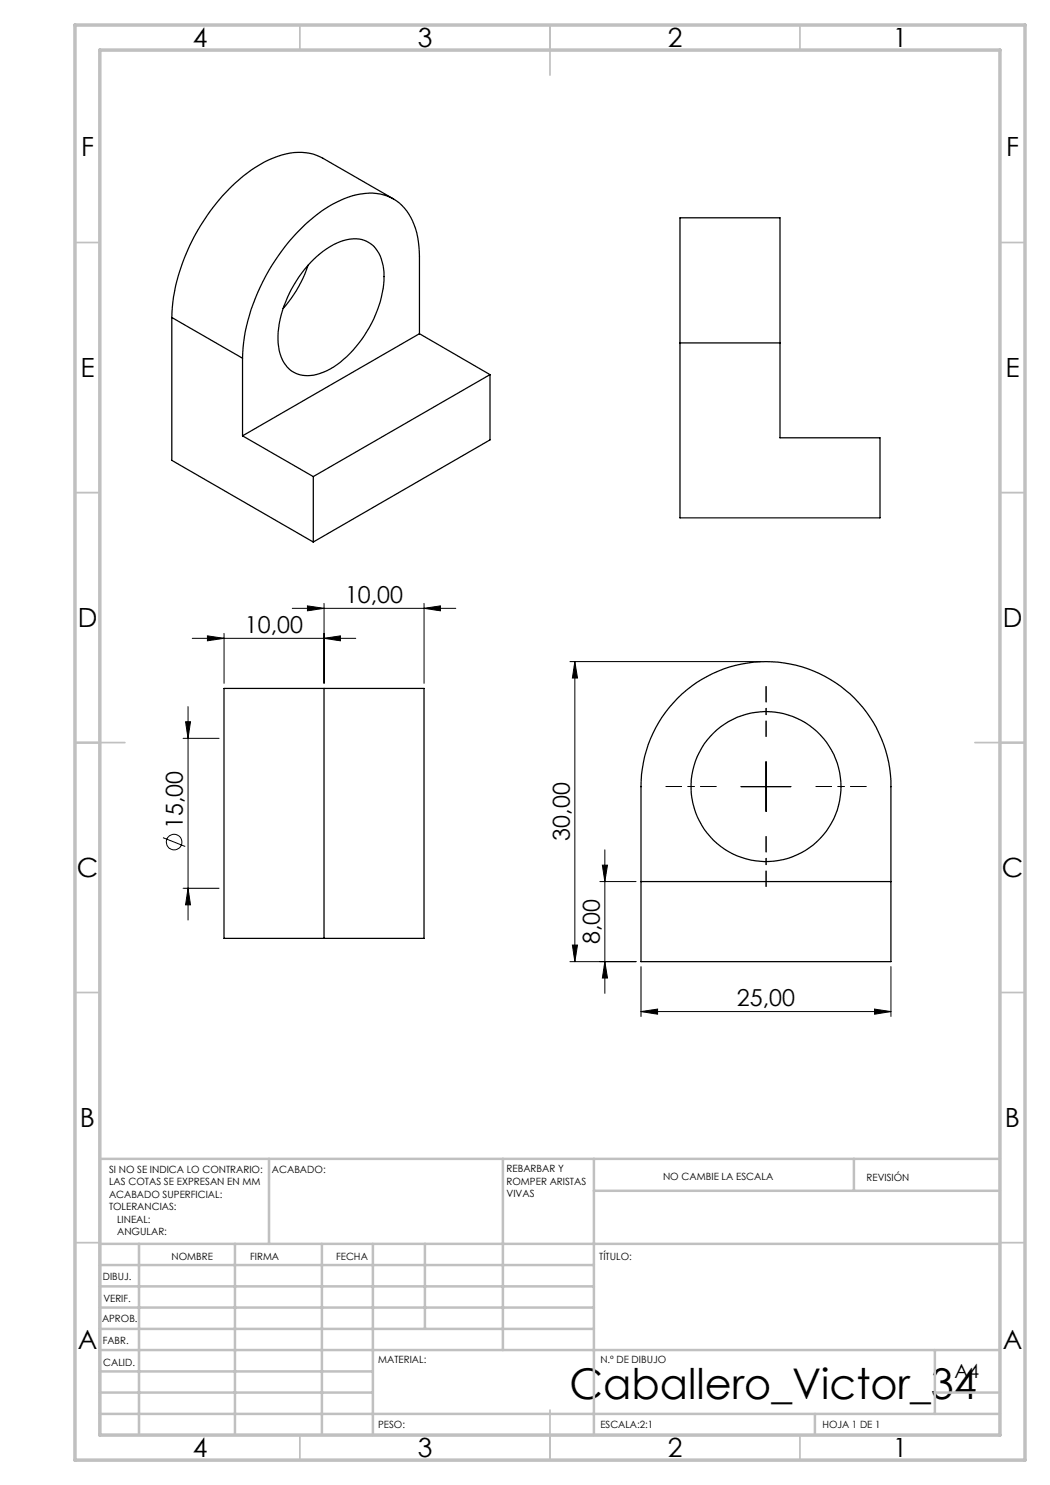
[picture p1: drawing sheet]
<svg xmlns="http://www.w3.org/2000/svg" width="210mm" height="297mm" viewBox="0 0 210 297" stroke-linecap="round" stroke-linejoin="round" font-family="sans-serif">
<g fill="none" stroke="#000" stroke-width=".2">
<path d="M38.5 127.7h32.7M41.5 127.2l3.3 .5-3.3 .5zM44.8 126.7v10M58.5 121.7h32.7M61.5 121.2l3.3 .5-3.3 .5zM64.8 127.7l3.3-.5v1zM64.8 120.7v16M84.8 121.7l3.3-.5v1zM84.8 120.7v16M114 132.3h38.2M115 132.3v60M115 132.3l.5 3.3h-1z"/>
<path d="M36.6 147.7h7.2M37.1 144.4h1l-.5 3.3zM37.6 141.3v42.7M148.2 157.3h10M153.2 152.3v10M32.6 167.5l4.4 1.8M36.6 177.7h7.2M37.6 177.7l.5 3.3h-1zM120 176.3h7.2M120.5 173h1l-.5 3.3zM121 170v28.7M114 192.3h13.2"/>
<path d="M114.5 189h1l-.5 3.3zM121 192.3l.5 3.3h-1zM128.2 193.3v10M178.2 193.3v10M128.2 202.3l3.3-.5v1zM128.2 202.3h50M174.9 201.8l3.3 .5-3.3 .5z"/>
<circle cx="34.8" cy="168.4" r="1.56"/>
</g>
<path d="M143.2 157.3h-10M153.2 147.3v-10M163.2 157.3h10M153.2 167.3v10" fill="none" stroke="#000" stroke-width=".2" stroke-dasharray="15.2 1.3 1.3 1.3" stroke-dashoffset="12.1"/>
<g fill="none" stroke="#c0c0c0" stroke-width=".35">
<path d="M60 5v5M110 5v10M160 5v5M15 48.5h5M200 48.5h5M15 98.5h5M200 98.5h5M15 148.5h10M195 148.5h10M15 198.5h5M200 198.5h5M15 248.5h5"/>
<path d="M200 248.5h5M60 287v5M110 282v10M160 287v5"/>
</g>
<g fill="none" stroke="#c0c0c0" stroke-width=".5">
<path d="M53.8 231.8v17M100.6 231.8v38.2M118.8 231.8v55.2M118.8 238.2h81.2M170.8 231.8v6.4M200 231.8h-180v55.2M20 248.8h180M20 257.3h98.8M20 253h98.8M27.8 248.8v38.2M47 248.8v38.2M64.4 248.8v38.2"/>
<path d="M74.6 248.8v38.2M85 248.8v17M20 265.8h98.8M20 261.5h98.8M20 278.5h54.6M20 274.3h54.6M20 270h180M187 278.5h13M187 270v12.8M20 282.8h180M163 282.8v4.2"/>
</g>
<path d="M15 5h190v287h-190zM20 10h180v277h-180z" fill="none" stroke="#c0c0c0" stroke-width=".7"/>
<g fill="#000">
<path d="M41.5 127.2l3.3 .5-3.3 .5zM64.8 127.7l3.3-.5v1zM61.5 121.2l3.3 .5-3.3 .5zM84.8 121.7l3.3-.5v1z"/>
<path d="M37.1 144.4h1l-.5 3.3zM37.6 177.7l.5 3.3h-1zM115 132.3l.5 3.3h-1zM114.5 189h1l-.5 3.3zM120.5 173h1l-.5 3.3zM121 192.3l.5 3.3h-1z"/>
<path d="M174.9 201.8l3.3 .5-3.3 .5zM128.2 202.3l3.3-.5v1z"/>
</g>
<g fill="none" stroke="#000" stroke-width=".25">
<path d="M78.7 39.8l-14.1-8.2a11 11 0 0 0-10 0 33 33 0 0 0-14.4 13.4 37.7 37.7 0 0 0-5.8 18.5M61.6 53a25.2 25.2 0 0 1-5 8.7M62.1 52.5a14.1 14.1 0 0 1 8.5-4.7 5.6 5.6 0 0 1 5.8 4.7 17.8 17.8 0 0 1-2.1 12.1 20.9 20.9 0 0 1-9.6 9.8 6 6 0 0 1-7.9-1.9 11.9 11.9 0 0 1-.8-8.6 24.8 24.8 0 0 1 6.1-11.4zM34.4 63.5l14.1 8.1M34.4 63.5v28.6l28.3 16.3M48.5 71.6v15.6M83.9 66.7v-15.4a13.7 13.7 0 0 0-4-10.7 10.3 10.3 0 0 0-10.3-1.2 30.1 30.1 0 0 0-13.2 10.8 38.5 38.5 0 0 0-7.9 21.4M83.9 66.7l-35.4 20.5M83.9 66.7l14.1 8.2M98 74.9l-35.3 20.4M98 74.9v13.1l-35.3 20.4M136 68.6v-25h20v25"/>
<path d="M136 68.6h20M136 68.6v35h40v-16h-20v-19M48.5 87.2l14.2 8.1M62.7 95.3v13.1M44.8 137.7h40v50h-40zM64.8 137.7v50M135.5 139.6a25 25 0 0 1 27.3-5.4 25 25 0 0 1 15.4 23.1v35h-50v-35a25 25 0 0 1 7.3-17.7zM128.2 176.3h50"/>
<circle cx="153.2" cy="157.3" r="15"/>
</g>
<text font-size="8.5" x="113.9" y="279.7">Caballero_Victor_34</text>
<g font-size="5.3">
<text x="38.5" y="9.5">4</text>
<text x="83.5" y="9.5">3</text>
<text x="133.6" y="9.5">2</text>
<text x="178.6" y="9.5">1</text>
<text x="16.2" y="31.3">F</text>
<text x="201.2" y="31.3">F</text>
<text x="16.1" y="75.5">E</text>
<text x="201.1" y="75.5">E</text>
<text x="15.5" y="125.5">D</text>
<text x="200.5" y="125.5">D</text>
<text x="15.4" y="175.5">C</text>
<text x="200.4" y="175.5">C</text>
<text x="16" y="225.5">B</text>
<text x="201" y="225.5">B</text>
<text x="15.5" y="269.8">A</text>
<text x="200.5" y="269.8">A</text>
<text x="38.5" y="291.5">4</text>
<text x="83.5" y="291.5">3</text>
<text x="133.6" y="291.5">2</text>
<text x="178.6" y="291.5">1</text>
</g>
<g font-size="4.7">
<text x="69" y="120.6">10,00</text>
<text x="49" y="126.6">10,00</text>
<text x="36.6" y="165.8" transform="rotate(-90 36.6 165.8)">15,00</text>
<text x="114" y="168.1" transform="rotate(-90 114 168.1)">30,00</text>
<text x="120" y="188.8" transform="rotate(-90 120 188.8)">8,00</text>
<text x="147.4" y="201.3">25,00</text>
</g>
<text font-size="3.9" x="190.9" y="275.5">A4</text>
<g font-size="2">
<text x="21.8" y="234.6">SI NO SE INDICA LO CONTRARIO:</text>
<text x="21.8" y="237.1">LAS COTAS SE EXPRESAN EN MM</text>
<text x="21.8" y="239.6">ACABADO SUPERFICIAL:</text>
<text x="54.4" y="234.6">ACABADO:</text>
<text x="101.3" y="234.5">REBARBAR Y</text>
<text x="101.3" y="237">ROMPER ARISTAS</text>
<text x="101.3" y="239.5">VIVAS</text>
<text x="132.6" y="236">NO CAMBIE LA ESCALA</text>
<text x="173.3" y="236.2">REVISIÓN</text>
<text x="21.8" y="242.1">TOLERANCIAS:</text>
<text x="23.4" y="244.6">LINEAL:</text>
<text x="23.4" y="247.1">ANGULAR:</text>
<text x="34.3" y="252">NOMBRE</text>
<text x="50" y="251.9">FIRMA</text>
<text x="67.2" y="251.9">FECHA</text>
<text x="119.9" y="251.9">TÍTULO:</text>
<text x="20.6" y="256.1">DIBUJ.</text>
<text x="20.7" y="260.3">VERIF.</text>
<text x="20.4" y="264.4">APROB.</text>
<text x="20.5" y="268.8">FABR.</text>
<text x="20.7" y="273.1">CALID.</text>
<text x="75.6" y="272.5">MATERIAL:</text>
<text x="120.1" y="272.5">N.º DE DIBUJO</text>
<text x="75.6" y="285.5">PESO:</text>
<text x="120.1" y="285.6">ESCALA:2:1</text>
<text x="164.5" y="285.6">HOJA 1 DE 1</text>
</g>
</svg>
